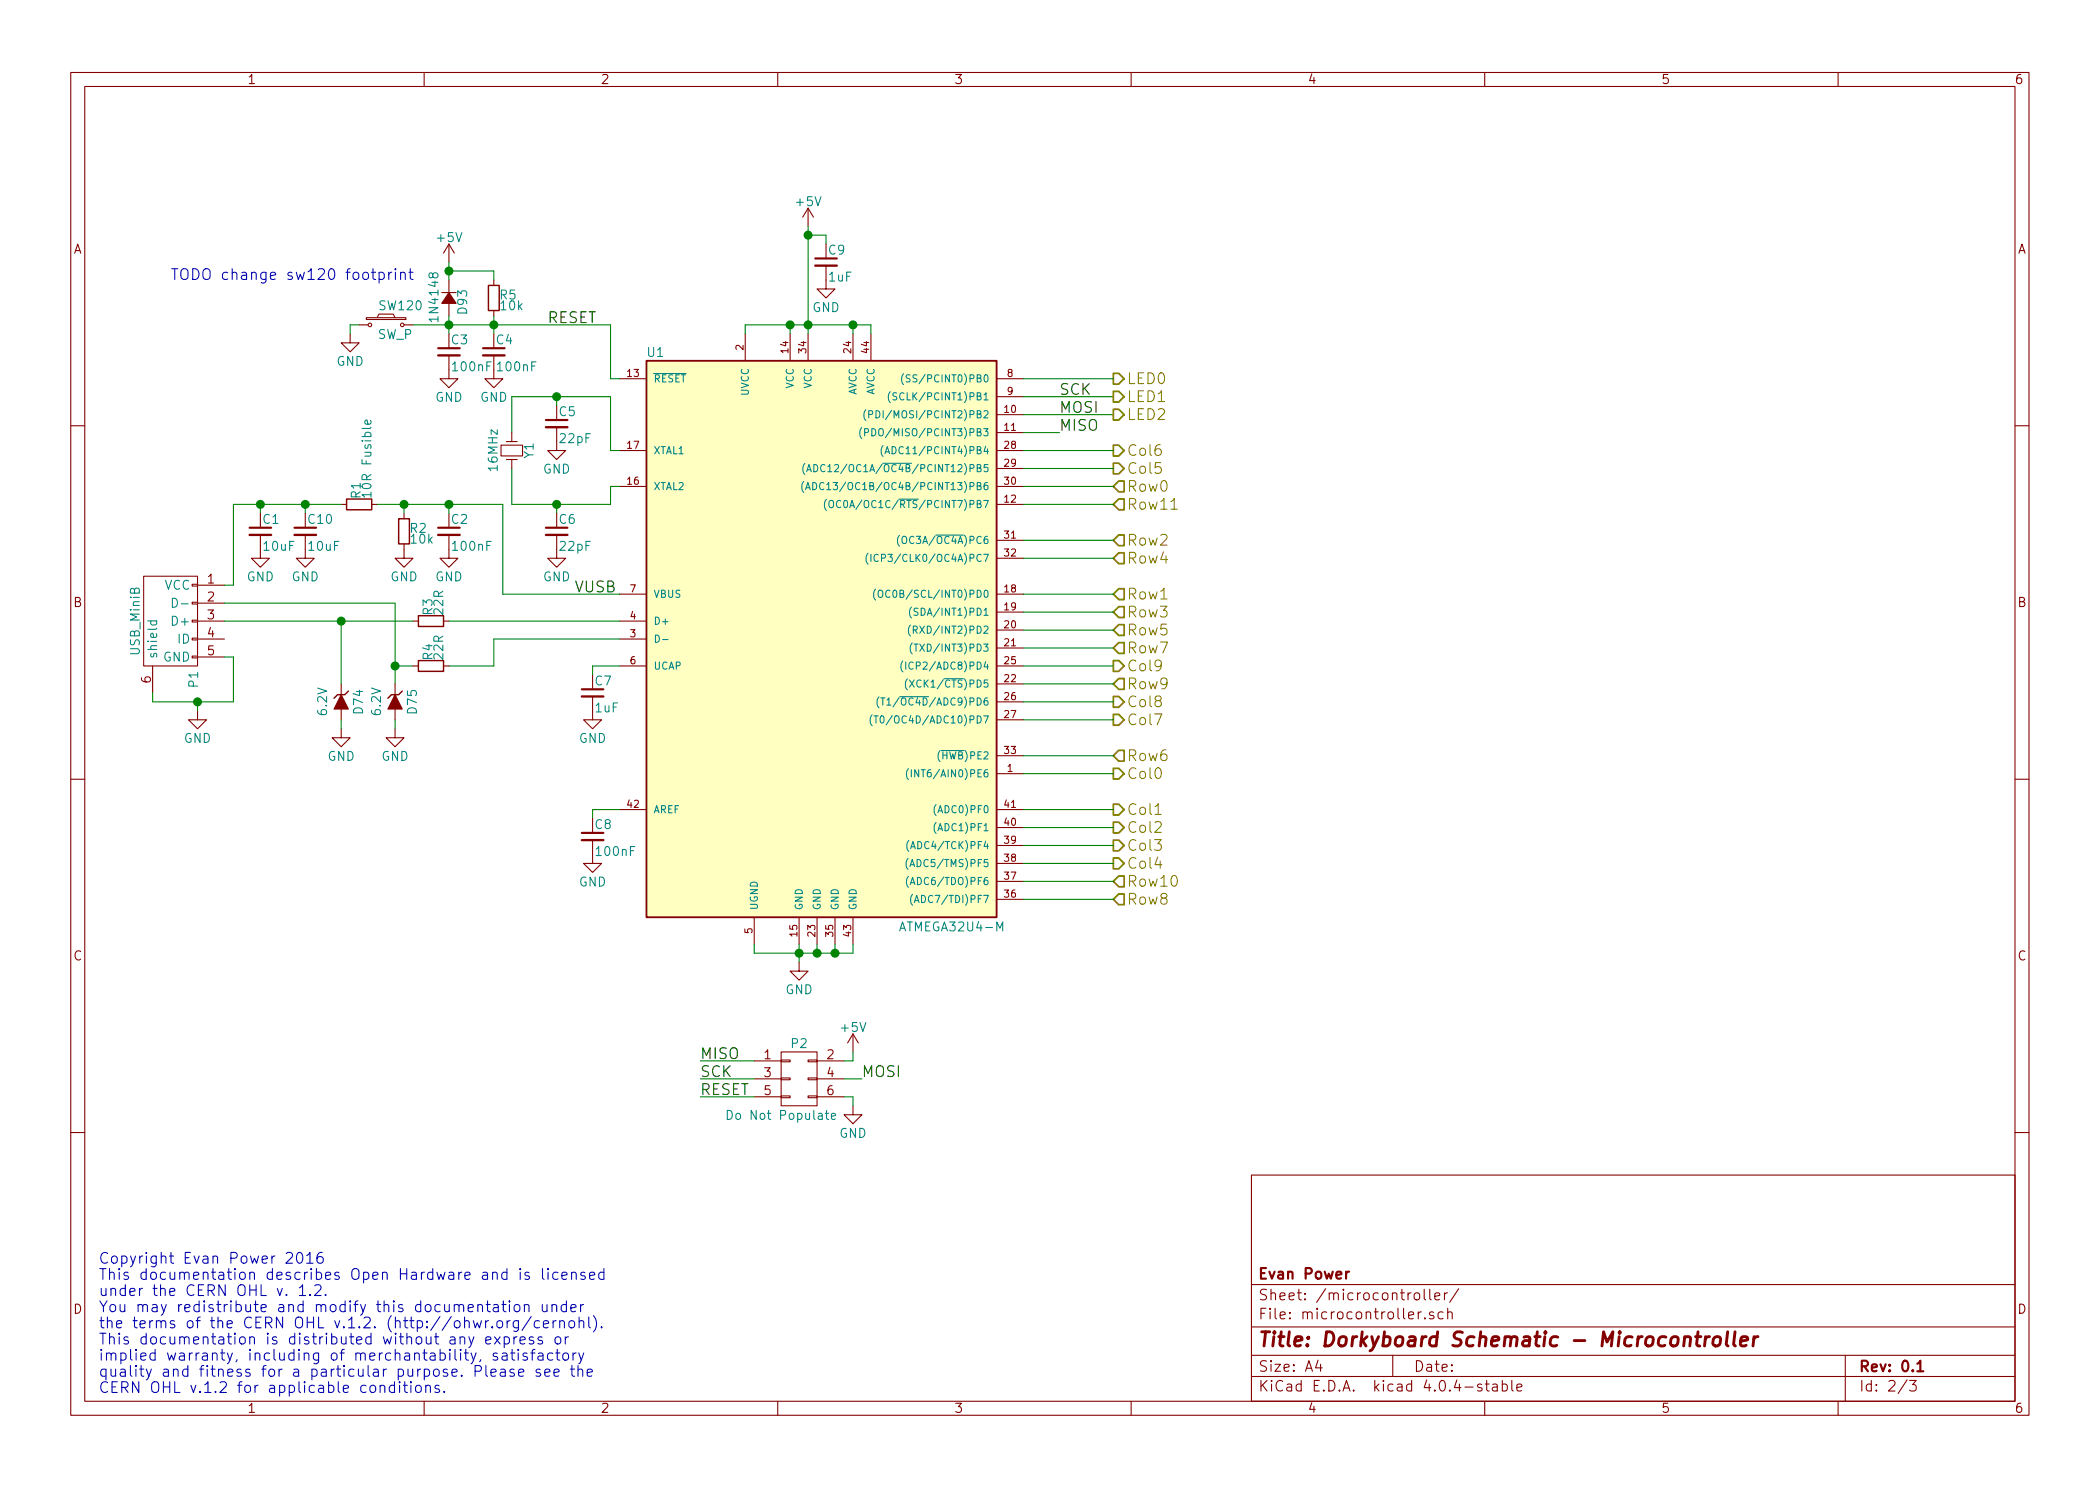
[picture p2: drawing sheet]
EESchema Schematic File Version 2
LIBS:power
LIBS:device
LIBS:transistors
LIBS:conn
LIBS:linear
LIBS:regul
LIBS:74xx
LIBS:cmos4000
LIBS:adc-dac
LIBS:memory
LIBS:xilinx
LIBS:microcontrollers
LIBS:dsp
LIBS:microchip
LIBS:analog_switches
LIBS:motorola
LIBS:texas
LIBS:intel
LIBS:audio
LIBS:interface
LIBS:digital-audio
LIBS:philips
LIBS:display
LIBS:cypress
LIBS:siliconi
LIBS:opto
LIBS:atmel
LIBS:contrib
LIBS:valves
LIBS:keyboard-cache
EELAYER 25 0
EELAYER END
$Descr A4 11693 8268
encoding utf-8
Sheet 2 3
Title "Dorkyboard Schematic - Microcontroller"
Date ""
Rev "0.1"
Comp "Evan Power"
Comment1 ""
Comment2 ""
Comment3 ""
Comment4 ""
$EndDescr
$Comp
L ATMEGA32U4-M U1
U 1 1
P 4600 3650
F 0 "U1" H 3650 5350 50  0000 C CNN
F 1 "ATMEGA32U4-M" H 5300 2150 50  0000 C CNN
F 2 "QFN44-7x7mm-QFP-10x10mm:QFN44-7x7mm-QFP-10x10mm" H 4600 3650 50  0001 C CIN
F 3 "" H 5700 4750 50  0000 C CNN
	1    4600 3650
	1    0    0    -1  
$EndComp
Wire Wire Line
	3400 2500 3450 2500
Wire Wire Line
	2850 2800 3400 2800
Wire Wire Line
	3400 2700 3450 2700
Wire Wire Line
	3400 2200 3400 2500
Wire Wire Line
	3400 2800 3400 2700
$Comp
L C_Small C5
U 1 1
P 3100 2350
F 0 "C5" H 3110 2420 50  0000 L CNN
F 1 "22pF" H 3110 2270 50  0000 L CNN
F 2 "Capacitors_SMD:C_0603_HandSoldering" H 3100 2350 50  0001 C CNN
F 3 "" H 3100 2350 50  0000 C CNN
F 4 "Yageo" H 3100 2350 60  0001 C CNN "Manufacturer"
F 5 "CC0603JRNPO9BN220" H 3100 2350 60  0001 C CNN "Part Number"
F 6 "50V" H 3100 2350 60  0001 C CNN "Voltage"
F 7 "C0G,NP0" H 3100 2350 60  0001 C CNN "Temperature Coefficient"
F 8 "+/-5%" H 3100 2350 60  0001 C CNN "Tolerance"
	1    3100 2350
	1    0    0    -1  
$EndComp
$Comp
L GND #PWR01
U 1 1
P 3100 2450
F 0 "#PWR01" H 3100 2200 50  0001 C CNN
F 1 "GND" H 3100 2300 50  0000 C CNN
F 2 "" H 3100 2450 50  0000 C CNN
F 3 "" H 3100 2450 50  0000 C CNN
	1    3100 2450
	1    0    0    -1  
$EndComp
Wire Wire Line
	2850 2200 2850 2400
Wire Wire Line
	2850 2200 3400 2200
Wire Wire Line
	3100 2250 3100 2200
Connection ~ 3100 2200
Wire Wire Line
	3100 2850 3100 2800
Connection ~ 3100 2800
$Comp
L GND #PWR02
U 1 1
P 3100 3050
F 0 "#PWR02" H 3100 2800 50  0001 C CNN
F 1 "GND" H 3100 2900 50  0000 C CNN
F 2 "" H 3100 3050 50  0000 C CNN
F 3 "" H 3100 3050 50  0000 C CNN
	1    3100 3050
	1    0    0    -1  
$EndComp
$Comp
L SW_PUSH_SMALL_H SW120
U 1 1
P 2150 1800
F 0 "SW120" H 2230 1910 50  0000 C CNN
F 1 "SW_P" H 2200 1750 50  0000 C CNN
F 2 "Buttons_Switches_SMD:SW_SPST_EVQQ2" H 2150 2000 50  0001 C CNN
F 3 "" H 2150 2000 50  0000 C CNN
F 4 "Panasonic Electronic Components" H 2150 1800 60  0001 C CNN "Manufacturer"
F 5 "EVQ-Q2Y01W" H 2150 1800 60  0001 C CNN "Part Number"
	1    2150 1800
	1    0    0    -1  
$EndComp
$Comp
L GND #PWR03
U 1 1
P 1950 1850
F 0 "#PWR03" H 1950 1600 50  0001 C CNN
F 1 "GND" H 1950 1700 50  0000 C CNN
F 2 "" H 1950 1850 50  0000 C CNN
F 3 "" H 1950 1850 50  0000 C CNN
	1    1950 1850
	1    0    0    -1  
$EndComp
Wire Wire Line
	1950 1850 1950 1800
Wire Wire Line
	1950 1800 2000 1800
$Comp
L D_Small D93
U 1 1
P 2500 1650
F 0 "D93" H 2450 1730 50  0000 L CNN
F 1 "1N4148" H 2350 1570 50  0000 L CNN
F 2 "Diodes_SMD:SOD-323" V 2500 1650 50  0001 C CNN
F 3 "" V 2500 1650 50  0000 C CNN
F 4 "Diodes Incorporated" H 2500 1650 60  0001 C CNN "Manufacturer"
F 5 "1N4148WS-7-F" H 2500 1650 60  0001 C CNN "Part Number"
	1    2500 1650
	0    1    1    0   
$EndComp
$Comp
L GND #PWR04
U 1 1
P 2500 2050
F 0 "#PWR04" H 2500 1800 50  0001 C CNN
F 1 "GND" H 2500 1900 50  0000 C CNN
F 2 "" H 2500 2050 50  0000 C CNN
F 3 "" H 2500 2050 50  0000 C CNN
	1    2500 2050
	1    0    0    -1  
$EndComp
$Comp
L GND #PWR05
U 1 1
P 2750 2050
F 0 "#PWR05" H 2750 1800 50  0001 C CNN
F 1 "GND" H 2750 1900 50  0000 C CNN
F 2 "" H 2750 2050 50  0000 C CNN
F 3 "" H 2750 2050 50  0000 C CNN
	1    2750 2050
	1    0    0    -1  
$EndComp
$Comp
L +5V #PWR06
U 1 1
P 2500 1450
F 0 "#PWR06" H 2500 1300 50  0001 C CNN
F 1 "+5V" H 2500 1590 50  0000 C CNN
F 2 "" H 2500 1450 50  0000 C CNN
F 3 "" H 2500 1450 50  0000 C CNN
	1    2500 1450
	1    0    0    -1  
$EndComp
Wire Wire Line
	2300 1800 3400 1800
Wire Wire Line
	3400 1800 3400 2100
Wire Wire Line
	3400 2100 3450 2100
Wire Wire Line
	2500 1750 2500 1850
Connection ~ 2500 1800
Wire Wire Line
	2750 1750 2750 1850
Connection ~ 2750 1800
Wire Wire Line
	2500 1450 2500 1550
Wire Wire Line
	2500 1500 2750 1500
Wire Wire Line
	2750 1500 2750 1550
Connection ~ 2500 1500
$Comp
L GND #PWR07
U 1 1
P 3300 4750
F 0 "#PWR07" H 3300 4500 50  0001 C CNN
F 1 "GND" H 3300 4600 50  0000 C CNN
F 2 "" H 3300 4750 50  0000 C CNN
F 3 "" H 3300 4750 50  0000 C CNN
	1    3300 4750
	1    0    0    -1  
$EndComp
Wire Wire Line
	3300 4550 3300 4500
Wire Wire Line
	3300 4500 3450 4500
$Comp
L C_Small C7
U 1 1
P 3300 3850
F 0 "C7" H 3310 3920 50  0000 L CNN
F 1 "1uF" H 3310 3770 50  0000 L CNN
F 2 "Capacitors_SMD:C_0603_HandSoldering" H 3300 3850 50  0001 C CNN
F 3 "" H 3300 3850 50  0000 C CNN
F 4 "Yageo" H 3300 3850 60  0001 C CNN "Manufacturer"
F 5 "CC0603KRX7R7BB105" H 3300 3850 60  0001 C CNN "Part Number"
F 6 "16V" H 3300 3850 60  0001 C CNN "Voltage"
F 7 "X7R" H 3300 3850 60  0001 C CNN "Temperature Coefficient"
F 8 "+/-10%" H 3300 3850 60  0001 C CNN "Tolerance"
	1    3300 3850
	1    0    0    -1  
$EndComp
$Comp
L GND #PWR08
U 1 1
P 3300 3950
F 0 "#PWR08" H 3300 3700 50  0001 C CNN
F 1 "GND" H 3300 3800 50  0000 C CNN
F 2 "" H 3300 3950 50  0000 C CNN
F 3 "" H 3300 3950 50  0000 C CNN
	1    3300 3950
	1    0    0    -1  
$EndComp
Wire Wire Line
	3450 3700 3300 3700
Wire Wire Line
	3300 3700 3300 3750
$Comp
L GND #PWR09
U 1 1
P 4450 5350
F 0 "#PWR09" H 4450 5100 50  0001 C CNN
F 1 "GND" H 4450 5200 50  0000 C CNN
F 2 "" H 4450 5350 50  0000 C CNN
F 3 "" H 4450 5350 50  0000 C CNN
	1    4450 5350
	1    0    0    -1  
$EndComp
Wire Wire Line
	4200 5250 4200 5300
Wire Wire Line
	4200 5300 4750 5300
Wire Wire Line
	4750 5300 4750 5250
Wire Wire Line
	4450 5250 4450 5350
Connection ~ 4450 5300
Wire Wire Line
	4550 5250 4550 5300
Connection ~ 4550 5300
Wire Wire Line
	4650 5250 4650 5300
Connection ~ 4650 5300
$Comp
L +5V #PWR010
U 1 1
P 4500 1250
F 0 "#PWR010" H 4500 1100 50  0001 C CNN
F 1 "+5V" H 4500 1390 50  0000 C CNN
F 2 "" H 4500 1250 50  0000 C CNN
F 3 "" H 4500 1250 50  0000 C CNN
	1    4500 1250
	1    0    0    -1  
$EndComp
Wire Wire Line
	4150 1800 4850 1800
Wire Wire Line
	4400 1800 4400 1850
Wire Wire Line
	4500 1250 4500 1850
Connection ~ 4400 1800
Wire Wire Line
	4750 1800 4750 1850
Connection ~ 4500 1800
Wire Wire Line
	4850 1800 4850 1850
Connection ~ 4750 1800
$Comp
L GND #PWR011
U 1 1
P 4600 1550
F 0 "#PWR011" H 4600 1300 50  0001 C CNN
F 1 "GND" H 4600 1400 50  0000 C CNN
F 2 "" H 4600 1550 50  0000 C CNN
F 3 "" H 4600 1550 50  0000 C CNN
	1    4600 1550
	1    0    0    -1  
$EndComp
Wire Wire Line
	4500 1300 4600 1300
Wire Wire Line
	4600 1300 4600 1350
Connection ~ 4500 1300
Text Label 3200 3300 0    60   ~ 0
VUSB
Wire Wire Line
	2800 3300 3450 3300
$Comp
L USB_OTG P1
U 1 1
P 950 3450
F 0 "P1" H 1275 3325 50  0000 C CNN
F 1 "USB_MiniB" H 950 3650 50  0000 C CNN
F 2 "Connect:USB_Mini-B" V 900 3350 50  0001 C CNN
F 3 "" V 900 3350 50  0000 C CNN
F 4 "TE Connectivity AMP Connectors" H 950 3450 60  0001 C CNN "Manufacturer"
F 5 "1734035-2" H 950 3450 60  0001 C CNN "Part Number"
	1    950  3450
	0    -1   1    0   
$EndComp
$Comp
L R_Small R3
U 1 1
P 2400 3450
F 0 "R3" H 2430 3470 50  0000 L CNN
F 1 "22R" H 2430 3410 50  0000 L CNN
F 2 "Resistors_SMD:R_0603_HandSoldering" H 2400 3450 50  0001 C CNN
F 3 "" H 2400 3450 50  0000 C CNN
F 4 "Stackpole Electronics" H 2400 3450 60  0001 C CNN "Manufacturer"
F 5 "RMCF0603JT22R0" H 2400 3450 60  0001 C CNN "Part Number"
F 6 "5%" H 2400 3450 60  0001 C CNN "Tolerance"
	1    2400 3450
	0    -1   -1   0   
$EndComp
$Comp
L ZENERsmall D74
U 1 1
P 1900 3900
F 0 "D74" H 1900 4000 50  0000 C CNN
F 1 "6.2V" H 1900 3800 50  0000 C CNN
F 2 "Diodes_SMD:SOD-323_HandSoldering" H 1900 3900 50  0001 C CNN
F 3 "" H 1900 3900 50  0000 C CNN
F 4 "ON Semiconductor" H 1900 3900 60  0001 C CNN "Manufacturer"
F 5 "MM3Z6V2T1G" H 1900 3900 60  0001 C CNN "Part Number"
F 6 "6.2V" H 1900 3900 60  0001 C CNN "Zener Voltage"
F 7 "+/-5%" H 1900 3900 60  0001 C CNN "Tolerance"
F 8 "300mW" H 1900 3900 60  0001 C CNN "Power"
	1    1900 3900
	0    1    1    0   
$EndComp
Wire Wire Line
	3450 3450 2500 3450
Wire Wire Line
	1250 3450 2300 3450
Wire Wire Line
	1900 3450 1900 3800
Wire Wire Line
	2200 3350 2200 3800
Wire Wire Line
	2200 3700 2300 3700
Wire Wire Line
	3450 3550 2750 3550
Wire Wire Line
	2750 3550 2750 3700
Wire Wire Line
	2750 3700 2500 3700
$Comp
L GND #PWR012
U 1 1
P 2200 4050
F 0 "#PWR012" H 2200 3800 50  0001 C CNN
F 1 "GND" H 2200 3900 50  0000 C CNN
F 2 "" H 2200 4050 50  0000 C CNN
F 3 "" H 2200 4050 50  0000 C CNN
	1    2200 4050
	1    0    0    -1  
$EndComp
$Comp
L GND #PWR013
U 1 1
P 1900 4050
F 0 "#PWR013" H 1900 3800 50  0001 C CNN
F 1 "GND" H 1900 3900 50  0000 C CNN
F 2 "" H 1900 4050 50  0000 C CNN
F 3 "" H 1900 4050 50  0000 C CNN
	1    1900 4050
	1    0    0    -1  
$EndComp
Wire Wire Line
	2200 4050 2200 4000
Wire Wire Line
	1900 4050 1900 4000
Connection ~ 1900 3450
Wire Wire Line
	2200 3350 1250 3350
Connection ~ 2200 3700
$Comp
L R_Small R1
U 1 1
P 2000 2800
F 0 "R1" H 2030 2820 50  0000 L CNN
F 1 "10R Fusible" H 2030 2760 50  0000 L CNN
F 2 "Resistors_SMD:R_1206_HandSoldering" H 2000 2800 50  0001 C CNN
F 3 "" H 2000 2800 50  0000 C CNN
F 4 "Vishay Beyschlag" H 2000 2800 60  0001 C CNN "Manufacturer"
F 5 "M251206BB1009JP500" H 2000 2800 60  0001 C CNN "Part Number"
F 6 "0.25W" H 2000 2800 60  0001 C CNN "Power"
F 7 "5%" H 2000 2800 60  0001 C CNN "Tolerance"
	1    2000 2800
	0    -1   -1   0   
$EndComp
$Comp
L GND #PWR014
U 1 1
P 1450 3050
F 0 "#PWR014" H 1450 2800 50  0001 C CNN
F 1 "GND" H 1450 2900 50  0000 C CNN
F 2 "" H 1450 3050 50  0000 C CNN
F 3 "" H 1450 3050 50  0000 C CNN
	1    1450 3050
	1    0    0    -1  
$EndComp
Wire Wire Line
	1250 3250 1300 3250
Wire Wire Line
	1300 3250 1300 2800
Wire Wire Line
	1450 2850 1450 2800
Connection ~ 1450 2800
$Comp
L R_Small R2
U 1 1
P 2250 2950
F 0 "R2" H 2280 2970 50  0000 L CNN
F 1 "10k" H 2280 2910 50  0000 L CNN
F 2 "Resistors_SMD:R_0603_HandSoldering" H 2250 2950 50  0001 C CNN
F 3 "" H 2250 2950 50  0000 C CNN
F 4 "Stackpole Electronics" H 2250 2950 60  0001 C CNN "Manufacturer"
F 5 "RMCF0603JG10K0" H 2250 2950 60  0001 C CNN "Part Number"
F 6 "5%" H 2250 2950 60  0001 C CNN "Tolerance"
	1    2250 2950
	1    0    0    -1  
$EndComp
$Comp
L C_Small C2
U 1 1
P 2500 2950
F 0 "C2" H 2510 3020 50  0000 L CNN
F 1 "100nF" H 2510 2870 50  0000 L CNN
F 2 "Capacitors_SMD:C_0603_HandSoldering" H 2500 2950 50  0001 C CNN
F 3 "" H 2500 2950 50  0000 C CNN
F 4 "Yageo" H 2500 2950 60  0001 C CNN "Manufacturer"
F 5 "CC0603KRX7R7BB104" H 2500 2950 60  0001 C CNN "Part Number"
F 6 "16V" H 2500 2950 60  0001 C CNN "Voltage"
F 7 "X7R" H 2500 2950 60  0001 C CNN "Temperature Coefficient"
F 8 "+/-10%" H 2500 2950 60  0001 C CNN "Tolerance"
	1    2500 2950
	1    0    0    -1  
$EndComp
$Comp
L GND #PWR015
U 1 1
P 2250 3050
F 0 "#PWR015" H 2250 2800 50  0001 C CNN
F 1 "GND" H 2250 2900 50  0000 C CNN
F 2 "" H 2250 3050 50  0000 C CNN
F 3 "" H 2250 3050 50  0000 C CNN
	1    2250 3050
	1    0    0    -1  
$EndComp
$Comp
L GND #PWR016
U 1 1
P 2500 3050
F 0 "#PWR016" H 2500 2800 50  0001 C CNN
F 1 "GND" H 2500 2900 50  0000 C CNN
F 2 "" H 2500 3050 50  0000 C CNN
F 3 "" H 2500 3050 50  0000 C CNN
	1    2500 3050
	1    0    0    -1  
$EndComp
Wire Wire Line
	2800 2800 2800 3300
$Comp
L GND #PWR017
U 1 1
P 1100 3950
F 0 "#PWR017" H 1100 3700 50  0001 C CNN
F 1 "GND" H 1100 3800 50  0000 C CNN
F 2 "" H 1100 3950 50  0000 C CNN
F 3 "" H 1100 3950 50  0000 C CNN
	1    1100 3950
	1    0    0    -1  
$EndComp
Wire Wire Line
	1250 3650 1300 3650
Wire Wire Line
	850  3850 850  3900
Wire Wire Line
	850  3900 1300 3900
Wire Wire Line
	4150 1850 4150 1800
Wire Wire Line
	1300 3900 1300 3650
Wire Wire Line
	1100 3950 1100 3900
Connection ~ 1100 3900
$Comp
L CONN_02X03 P2
U 1 1
P 4450 6000
F 0 "P2" H 4450 6200 50  0000 C CNN
F 1 "Do Not Populate" H 4350 5800 50  0000 C CNN
F 2 "Pin_Headers:Pin_Header_Straight_2x03" H 4450 4800 50  0001 C CNN
F 3 "" H 4450 4800 50  0000 C CNN
F 4 "Amphenol FCI" H 4450 6000 60  0001 C CNN "Manufacturer"
F 5 "67997-206HLF" H 4450 6000 60  0001 C CNN "Part Number"
	1    4450 6000
	1    0    0    -1  
$EndComp
$Comp
L +5V #PWR018
U 1 1
P 4750 5850
F 0 "#PWR018" H 4750 5700 50  0001 C CNN
F 1 "+5V" H 4750 5990 50  0000 C CNN
F 2 "" H 4750 5850 50  0000 C CNN
F 3 "" H 4750 5850 50  0000 C CNN
	1    4750 5850
	1    0    0    -1  
$EndComp
$Comp
L GND #PWR019
U 1 1
P 4750 6150
F 0 "#PWR019" H 4750 5900 50  0001 C CNN
F 1 "GND" H 4750 6000 50  0000 C CNN
F 2 "" H 4750 6150 50  0000 C CNN
F 3 "" H 4750 6150 50  0000 C CNN
	1    4750 6150
	1    0    0    -1  
$EndComp
Text Label 4800 6000 0    60   ~ 0
MOSI
Text Label 3900 5900 0    60   ~ 0
MISO
Text Label 3900 6000 0    60   ~ 0
SCK
Text Label 3900 6100 0    60   ~ 0
RESET
Wire Wire Line
	3900 5900 4200 5900
Wire Wire Line
	3900 6000 4200 6000
Wire Wire Line
	3900 6100 4200 6100
Wire Wire Line
	4700 5900 4750 5900
Wire Wire Line
	4750 5900 4750 5850
Wire Wire Line
	4700 6000 4800 6000
Wire Wire Line
	4700 6100 4750 6100
Wire Wire Line
	4750 6100 4750 6150
Text Label 3050 1800 0    60   ~ 0
RESET
Text Label 5900 2400 0    60   ~ 0
MISO
Text Label 5900 2300 0    60   ~ 0
MOSI
Wire Wire Line
	5700 2300 6200 2300
Wire Wire Line
	5700 2400 5900 2400
Text Label 5900 2200 0    60   ~ 0
SCK
Wire Wire Line
	5700 2200 6200 2200
Text HLabel 6200 3700 2    60   Output ~ 0
Col9
Text HLabel 6200 3900 2    60   Output ~ 0
Col8
Text HLabel 6200 4000 2    60   Output ~ 0
Col7
Text HLabel 6200 2500 2    60   Output ~ 0
Col6
Text HLabel 6200 2600 2    60   Output ~ 0
Col5
Text HLabel 6200 4800 2    60   Output ~ 0
Col4
Text HLabel 6200 4700 2    60   Output ~ 0
Col3
Text HLabel 6200 4600 2    60   Output ~ 0
Col2
Text HLabel 6200 4500 2    60   Output ~ 0
Col1
Text HLabel 6200 4300 2    60   Output ~ 0
Col0
Text HLabel 6200 2800 2    60   Input ~ 0
Row11
Text HLabel 6200 4900 2    60   Input ~ 0
Row10
Text HLabel 6200 3800 2    60   Input ~ 0
Row9
Text HLabel 6200 5000 2    60   Input ~ 0
Row8
Text HLabel 6200 3600 2    60   Input ~ 0
Row7
Text HLabel 6200 4200 2    60   Input ~ 0
Row6
Text HLabel 6200 3500 2    60   Input ~ 0
Row5
Text HLabel 6200 3100 2    60   Input ~ 0
Row4
Text HLabel 6200 3400 2    60   Input ~ 0
Row3
Text HLabel 6200 3000 2    60   Input ~ 0
Row2
Text HLabel 6200 3300 2    60   Input ~ 0
Row1
Text HLabel 6200 2700 2    60   Input ~ 0
Row0
Wire Wire Line
	5700 3500 6200 3500
Wire Wire Line
	5700 3800 6200 3800
Wire Wire Line
	5700 4200 6200 4200
Wire Wire Line
	5700 4300 6200 4300
Wire Wire Line
	5700 4500 6200 4500
Wire Wire Line
	5700 4600 6200 4600
Text HLabel 6200 2100 2    60   Output ~ 0
LED0
Text HLabel 6200 2200 2    60   Output ~ 0
LED1
Text HLabel 6200 2300 2    60   Output ~ 0
LED2
Wire Wire Line
	5700 2100 6200 2100
Wire Wire Line
	2850 2600 2850 2800
$Comp
L C_Small C1
U 1 1
P 1450 2950
F 0 "C1" H 1460 3020 50  0000 L CNN
F 1 "10uF" H 1460 2870 50  0000 L CNN
F 2 "Capacitors_SMD:C_0805_HandSoldering" H 1450 2950 50  0001 C CNN
F 3 "" H 1450 2950 50  0000 C CNN
F 4 "Taiyo Yuden" H 1450 2950 60  0001 C CNN "Manufacturer"
F 5 "LMK212BJ106KG-T" H 1450 2950 60  0001 C CNN "Part Number"
F 6 "10V" H 1450 2950 60  0001 C CNN "Voltage"
F 7 "X5R" H 1450 2950 60  0001 C CNN "Temperature Coefficient"
F 8 "+/-10%" H 1450 2950 60  0001 C CNN "Tolerance"
	1    1450 2950
	1    0    0    -1  
$EndComp
Wire Wire Line
	1300 2800 1900 2800
Wire Wire Line
	1700 2800 1700 2850
Connection ~ 1700 2800
$Comp
L GND #PWR020
U 1 1
P 1700 3050
F 0 "#PWR020" H 1700 2800 50  0001 C CNN
F 1 "GND" H 1700 2900 50  0000 C CNN
F 2 "" H 1700 3050 50  0000 C CNN
F 3 "" H 1700 3050 50  0000 C CNN
	1    1700 3050
	1    0    0    -1  
$EndComp
Wire Wire Line
	2100 2800 2800 2800
Wire Wire Line
	2250 2800 2250 2850
Wire Wire Line
	2500 2800 2500 2850
Connection ~ 2250 2800
Connection ~ 2500 2800
$Comp
L Crystal_Small Y1
U 1 1
P 2850 2500
F 0 "Y1" H 2850 2600 50  0000 C CNN
F 1 "16MHz" H 2850 2400 50  0000 C CNN
F 2 "Crystals:Crystal_SMD_5032_2Pads" H 2850 2500 50  0001 C CNN
F 3 "" H 2850 2500 50  0000 C CNN
F 4 "Abracon" H 2850 2500 60  0001 C CNN "Manufacturer"
F 5 "ABM3-16.000MHZ-D2Y-T" H 2850 2500 60  0001 C CNN "Part Number"
	1    2850 2500
	0    1    1    0   
$EndComp
Wire Wire Line
	5700 5000 6200 5000
Wire Wire Line
	5700 3900 6200 3900
Wire Wire Line
	5700 4000 6200 4000
Wire Wire Line
	5700 4700 6200 4700
Wire Wire Line
	5700 4800 6200 4800
Wire Wire Line
	5700 4900 6200 4900
Wire Wire Line
	5700 2800 6200 2800
Wire Wire Line
	5700 3000 6200 3000
Wire Wire Line
	5700 3600 6200 3600
Wire Wire Line
	5700 3100 6200 3100
Wire Wire Line
	5700 3300 6200 3300
Wire Wire Line
	5700 3400 6200 3400
Wire Wire Line
	5700 3700 6200 3700
Wire Wire Line
	5700 2500 6200 2500
Wire Wire Line
	5700 2600 6200 2600
Wire Wire Line
	5700 2700 6200 2700
Text Notes 550  7750 0    60   ~ 0
Copyright Evan Power 2016\nThis documentation describes Open Hardware and is licensed\nunder the CERN OHL v. 1.2.\nYou may redistribute and modify this documentation under \nthe terms of the CERN OHL v.1.2. (http://ohwr.org/cernohl). \nThis documentation is distributed without any express or\nimplied warranty, including of merchantability, satisfactory\nquality and fitness for a particular purpose. Please see the\nCERN OHL v.1.2 for applicable conditions.
$Comp
L C_Small C10
U 1 1
P 1700 2950
F 0 "C10" H 1710 3020 50  0000 L CNN
F 1 "10uF" H 1710 2870 50  0000 L CNN
F 2 "Capacitors_SMD:C_0805_HandSoldering" H 1700 2950 50  0001 C CNN
F 3 "" H 1700 2950 50  0000 C CNN
F 4 "Taiyo Yuden" H 1700 2950 60  0001 C CNN "Manufacturer"
F 5 "LMK212BJ106KG-T" H 1700 2950 60  0001 C CNN "Part Number"
F 6 "10V" H 1700 2950 60  0001 C CNN "Voltage"
F 7 "X5R" H 1700 2950 60  0001 C CNN "Temperature Coefficient"
F 8 "+/-10%" H 1700 2950 60  0001 C CNN "Tolerance"
	1    1700 2950
	1    0    0    -1  
$EndComp
$Comp
L C_Small C3
U 1 1
P 2500 1950
F 0 "C3" H 2510 2020 50  0000 L CNN
F 1 "100nF" H 2510 1870 50  0000 L CNN
F 2 "Capacitors_SMD:C_0603_HandSoldering" H 2500 1950 50  0001 C CNN
F 3 "" H 2500 1950 50  0000 C CNN
F 4 "Yageo" H 2500 1950 60  0001 C CNN "Manufacturer"
F 5 "CC0603KRX7R7BB104" H 2500 1950 60  0001 C CNN "Part Number"
F 6 "16V" H 2500 1950 60  0001 C CNN "Voltage"
F 7 "X7R" H 2500 1950 60  0001 C CNN "Temperature Coefficient"
F 8 "+/-10%" H 2500 1950 60  0001 C CNN "Tolerance"
	1    2500 1950
	1    0    0    -1  
$EndComp
$Comp
L C_Small C4
U 1 1
P 2750 1950
F 0 "C4" H 2760 2020 50  0000 L CNN
F 1 "100nF" H 2760 1870 50  0000 L CNN
F 2 "Capacitors_SMD:C_0603_HandSoldering" H 2750 1950 50  0001 C CNN
F 3 "" H 2750 1950 50  0000 C CNN
F 4 "Yageo" H 2750 1950 60  0001 C CNN "Manufacturer"
F 5 "CC0603KRX7R7BB104" H 2750 1950 60  0001 C CNN "Part Number"
F 6 "16V" H 2750 1950 60  0001 C CNN "Voltage"
F 7 "X7R" H 2750 1950 60  0001 C CNN "Temperature Coefficient"
F 8 "+/-10%" H 2750 1950 60  0001 C CNN "Tolerance"
	1    2750 1950
	1    0    0    -1  
$EndComp
$Comp
L C_Small C6
U 1 1
P 3100 2950
F 0 "C6" H 3110 3020 50  0000 L CNN
F 1 "22pF" H 3110 2870 50  0000 L CNN
F 2 "Capacitors_SMD:C_0603_HandSoldering" H 3100 2950 50  0001 C CNN
F 3 "" H 3100 2950 50  0000 C CNN
F 4 "Yageo" H 3100 2950 60  0001 C CNN "Manufacturer"
F 5 "CC0603JRNPO9BN220" H 3100 2950 60  0001 C CNN "Part Number"
F 6 "50V" H 3100 2950 60  0001 C CNN "Voltage"
F 7 "C0G,NP0" H 3100 2950 60  0001 C CNN "Temperature Coefficient"
F 8 "+/-5%" H 3100 2950 60  0001 C CNN "Tolerance"
	1    3100 2950
	1    0    0    -1  
$EndComp
$Comp
L C_Small C8
U 1 1
P 3300 4650
F 0 "C8" H 3310 4720 50  0000 L CNN
F 1 "100nF" H 3310 4570 50  0000 L CNN
F 2 "Capacitors_SMD:C_0603_HandSoldering" H 3300 4650 50  0001 C CNN
F 3 "" H 3300 4650 50  0000 C CNN
F 4 "Yageo" H 3300 4650 60  0001 C CNN "Manufacturer"
F 5 "CC0603KRX7R7BB104" H 3300 4650 60  0001 C CNN "Part Number"
F 6 "16V" H 3300 4650 60  0001 C CNN "Voltage"
F 7 "X7R" H 3300 4650 60  0001 C CNN "Temperature Coefficient"
F 8 "+/-10%" H 3300 4650 60  0001 C CNN "Tolerance"
	1    3300 4650
	1    0    0    -1  
$EndComp
$Comp
L C_Small C9
U 1 1
P 4600 1450
F 0 "C9" H 4610 1520 50  0000 L CNN
F 1 "1uF" H 4610 1370 50  0000 L CNN
F 2 "Capacitors_SMD:C_0603_HandSoldering" H 4600 1450 50  0001 C CNN
F 3 "" H 4600 1450 50  0000 C CNN
F 4 "Yageo" H 4600 1450 60  0001 C CNN "Manufacturer"
F 5 "CC0603KRX7R7BB105" H 4600 1450 60  0001 C CNN "Part Number"
F 6 "16V" H 4600 1450 60  0001 C CNN "Voltage"
F 7 "X7R" H 4600 1450 60  0001 C CNN "Temperature Coefficient"
F 8 "+/-10%" H 4600 1450 60  0001 C CNN "Tolerance"
	1    4600 1450
	1    0    0    -1  
$EndComp
$Comp
L ZENERsmall D75
U 1 1
P 2200 3900
F 0 "D75" H 2200 4000 50  0000 C CNN
F 1 "6.2V" H 2200 3800 50  0000 C CNN
F 2 "Diodes_SMD:SOD-323_HandSoldering" H 2200 3900 50  0001 C CNN
F 3 "" H 2200 3900 50  0000 C CNN
F 4 "ON Semiconductor" H 2200 3900 60  0001 C CNN "Manufacturer"
F 5 "MM3Z6V2T1G" H 2200 3900 60  0001 C CNN "Part Number"
F 6 "6.2V" H 2200 3900 60  0001 C CNN "Zener Voltage"
F 7 "+/-5%" H 2200 3900 60  0001 C CNN "Tolerance"
F 8 "300mW" H 2200 3900 60  0001 C CNN "Power"
	1    2200 3900
	0    1    1    0   
$EndComp
Text Notes 950  1550 0    60   ~ 0
TODO change sw120 footprint
$Comp
L R_Small R5
U 1 1
P 2750 1650
F 0 "R5" H 2780 1670 50  0000 L CNN
F 1 "10k" H 2780 1610 50  0000 L CNN
F 2 "Resistors_SMD:R_0603_HandSoldering" H 2750 1650 50  0001 C CNN
F 3 "" H 2750 1650 50  0000 C CNN
F 4 "Stackpole Electronics" H 2750 1650 60  0001 C CNN "Manufacturer"
F 5 "RMCF0603JG10K0" H 2750 1650 60  0001 C CNN "Part Number"
F 6 "5%" H 2750 1650 60  0001 C CNN "Tolerance"
	1    2750 1650
	1    0    0    -1  
$EndComp
$Comp
L R_Small R4
U 1 1
P 2400 3700
F 0 "R4" H 2430 3720 50  0000 L CNN
F 1 "22R" H 2430 3660 50  0000 L CNN
F 2 "Resistors_SMD:R_0603_HandSoldering" H 2400 3700 50  0001 C CNN
F 3 "" H 2400 3700 50  0000 C CNN
F 4 "Stackpole Electronics" H 2400 3700 60  0001 C CNN "Manufacturer"
F 5 "RMCF0603JT22R0" H 2400 3700 60  0001 C CNN "Part Number"
F 6 "5%" H 2400 3700 60  0001 C CNN "Tolerance"
	1    2400 3700
	0    -1   -1   0   
$EndComp
$EndSCHEMATC
